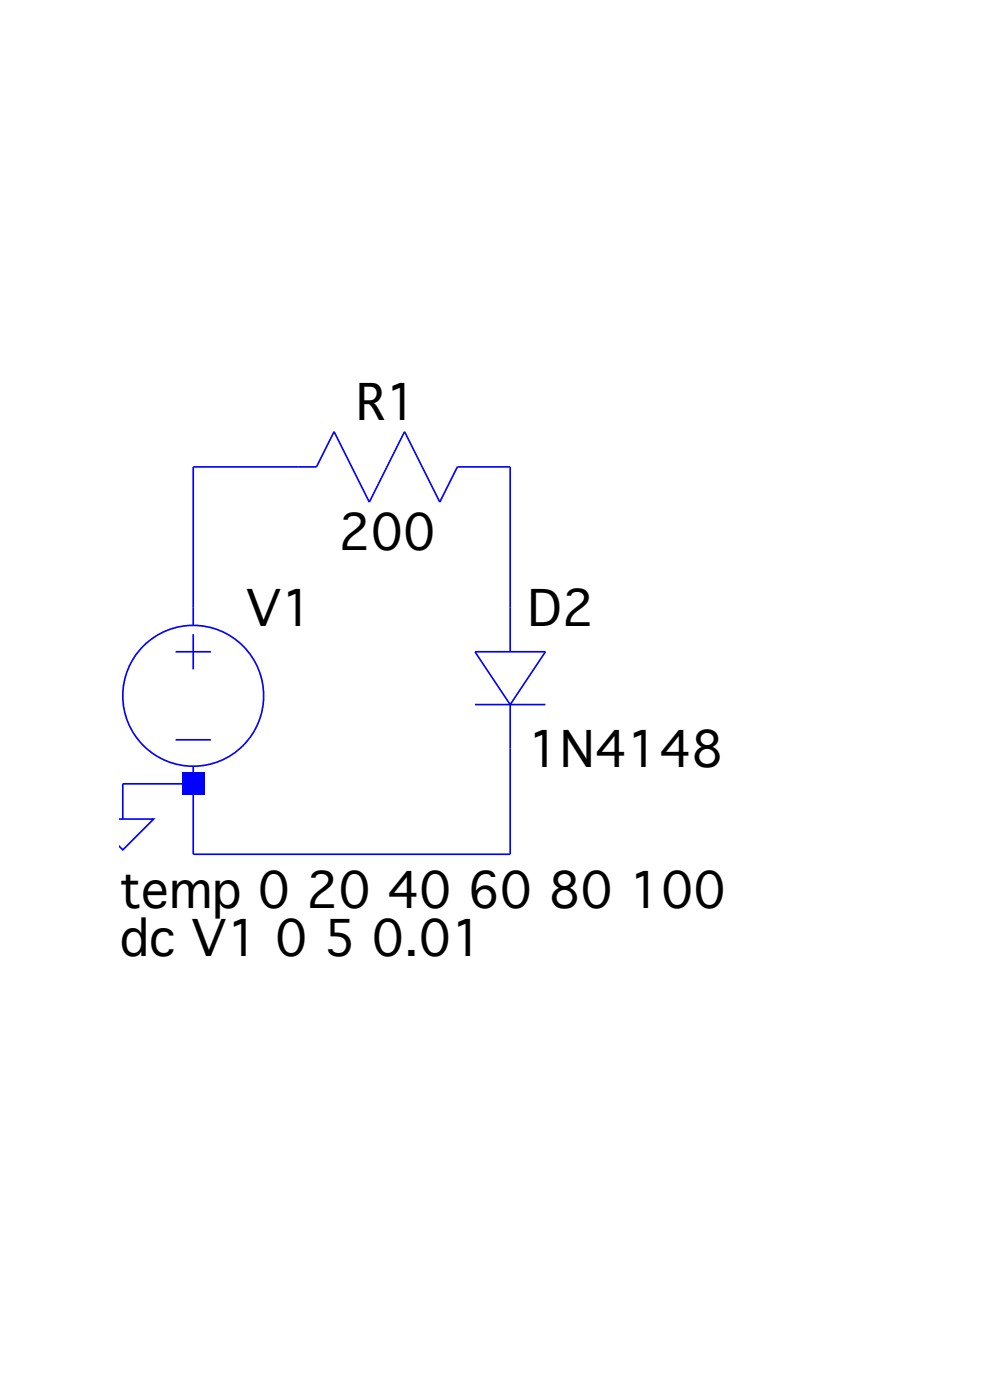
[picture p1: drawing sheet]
Version 4
SHEET 1 880 680
WIRE 224 240 176 240
WIRE 320 240 304 240
WIRE 176 304 176 240
WIRE 320 304 320 240
WIRE 176 384 144 384
WIRE 144 400 144 384
WIRE 176 416 176 384
WIRE 320 416 320 368
WIRE 320 416 176 416
FLAG 144 400 0
SYMBOL voltage 176 288 R0
SYMATTR InstName V1
SYMATTR Value ""
SYMBOL diode 304 304 R0
SYMATTR InstName D2
SYMATTR Value 1N4148
SYMBOL Res 320 224 R90
WINDOW 0 0 56 VBottom 2
WINDOW 3 32 56 VTop 2
SYMATTR InstName R1
SYMATTR Value 200
TEXT 368 472 Left 2 !.temp 0 20 40 60 80 100\n.dc V1 -5 5 0.01
